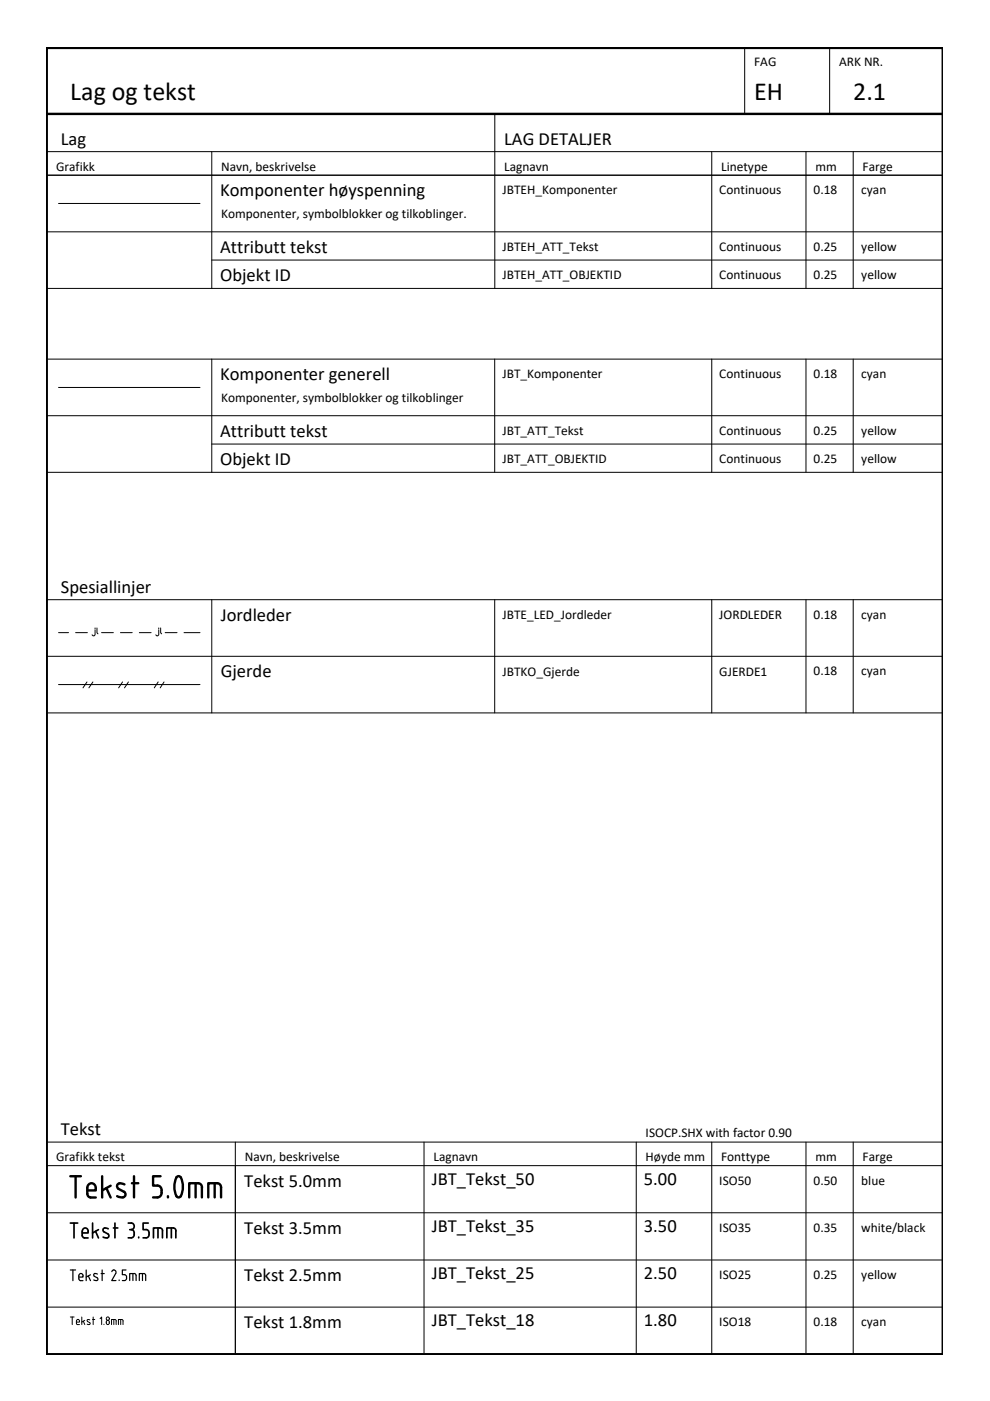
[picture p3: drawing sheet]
<svg xmlns="http://www.w3.org/2000/svg" width="210mm" height="297mm" viewBox="0 0 210 297" stroke-linecap="round" stroke-linejoin="round" font-family="sans-serif">
<!-- layer: RAMME SYMBOLER -->
<g fill="none" stroke="#000" stroke-width=".21">
<path d="M157.9 10.2v14M175.9 10.2v14M9.9 32.2h190M9.9 37.1h190M44.9 32.2v29M104.9 24.2v37M150.9 32.2v29M170.9 32.2v29M180.9 32.2v29M9.9 49.1h190M44.9 55.1h155M9.9 76.1h190"/>
<path d="M9.9 61.2h190M44.9 76.1v24M104.9 76.1v24M150.9 76.1v24M170.9 76.1v24M180.9 76.1v24M9.9 88.1h190M44.9 94.1h155M9.9 100.1h190M9.9 139.1h190M9.9 127.1h190M44.9 127.1v24.1"/>
<path d="M104.9 127.1v24.1M150.9 127.1v24.1M170.9 127.1v24.1M180.9 127.1v24.1M9.9 151.2h190M9.9 247.1h190M9.9 242.1h190M9.9 257.1h190M49.9 242.1v45M89.9 242.1v45M134.9 242.1v45M150.9 242.1v45"/>
<path d="M170.9 242.1v45M180.9 242.1v45M9.9 267.1h190M9.9 277.1h190"/>
</g>
<!-- layer: JBT_Tekst_25 -->
<g fill="none" stroke="#000" stroke-width=".25">
<path d="M14.9 269.3h1.1M15.5 269.3v2.2M16.7 270.8h.9a.48 .48 0 0 0-.3-.8 .48 .48 0 0 0-.6 .5v.6M16.7 271.1l.4 .4M17 271.5h.6M18.3 269.3v2.2M18.7 270.5l.5 1M19.2 270.3l-.9 .5M20.7 270.1l-.6-.1-.2 .2 .1 .4 .7 .5v.3h-.8M21.4 270h.7M21.7 269.3v2.2M24.1 269.3l.3 .1 .2 .5-.9 1.6h.9"/>
<path d="M24.2 269.2l-.5 .4M25.3 271.4v.1M26.7 269.3h-.8v1h.5a.66 .66 0 0 1 .4 .6 .66 .66 0 0 1-.4 .6h-.5M27.5 271.5v-1.5l1.2 .1 .2 .3v1.1M28.2 270v1.5M29.5 271.5v-1.5l1.2 .1 .2 .3v1.1M30.2 270v1.5"/>
</g>
<!-- layer: JBT_Tekst_18 -->
<g fill="none" stroke="#000" stroke-width=".21">
<path d="M14.9 279.2h.8M15.3 279.2v1.6M17.3 279.2v1.6M18 280l-.7 .3M19 279.9l-.3-.1-.2 .1 .1 .3 .5 .3-.1 .3-.5-.1M19.6 279.8h.5M19.8 279.2v1.6M21.2 279.6l.4-.4v1.6M22.7 280a.39 .39 0 0 1 .5 .4 .39 .39 0 0 1-.6 .3zM24.1 279.8v1M24.3 279.8h-.6v1M24.4 279.8l.2 .3v.7"/>
<path d="M25.6 279.8v1M16.2 280.3h.7v-.2a.33 .33 0 0 0-.2-.3 .33 .33 0 0 0-.3 0l-.2 .3 .1 .7h.6M17.7 280.1l.3 .7M22 280.8h.1M26.1 280.1v.7M26.1 280.1l-.1-.3h-.9v1"/>
<circle cx="22.8" cy="279.6" r=".35"/>
</g>
<!-- layer: JBT_Tekst_50 -->
<g fill="none" stroke="#000" stroke-width=".51">
<path d="M14.9 249.4h2.3M16 249.4v4.5M18.5 252.4h1.8a1.01 1.01 0 0 0-.3-1.2 1.01 1.01 0 0 0-1.2 0l-.3 .7v1.2M18.5 253.1a.71 .71 0 0 0 .7 .8h1.1M21.7 249.4v4.5M22.5 251.9l1 2M23.5 251.4l-1.8 1M25.1 252l1.2 .7a.73 .73 0 0 1 .1 1 .73 .73 0 0 1-1 .1l-.6-.2M26.4 251.1l-.5-.2a.67 .67 0 0 0-.9 .2 .67 .67 0 0 0 .1 .9M28 250.9h1.3M28.4 249.4v4.5M32.5 253.9h.9"/>
<path d="M33.4 251.4a.96 .96 0 0 1 .9 1M34 249.4h-1.5v2h.9M34.3 252.4v.5M34.3 252.9a.96 .96 0 0 1-.9 1M35.6 253.6v.3M37.5 249.5l.5-.1a3.2 3.2 0 0 1 .7 3.1 1.4 1.4 0 0 1-.7 1.3h-.3a3.9 3.9 0 0 1-.3-4.2zM41.5 250.9v3M42.8 251.8v2.1M42.8 251.7a.84 .84 0 0 0-.8-.8h-1.9v3M45.5 250.9v3M46.9 251.8v2.1M46.9 251.7a.84 .84 0 0 0-.8-.8h-1.9v3"/>
</g>
<!-- layer: JBT_Tekst_35 -->
<g fill="none" stroke="#000" stroke-width=".36">
<path d="M14.9 259.3h1.6M15.7 259.3v3.2M19.6 259.3v3.2M24.4 259.3v3.1M27.2 259.3h.6a.73 .73 0 0 1 .6 .9 .73 .73 0 0 1-.9 .5M31.4 259.3h-1.1v1.4h.7M17.4 261.9l.1 .3 .4 .2M17.9 262.5h.8M18.7 261.1v.3h-1.3M18.7 261.1a.63 .63 0 0 0-.6-.7 .63 .63 0 0 0-.7 .7v.8M20.3 261.1l.6 1.4M20.9 260.7l-1.3 .7"/>
<path d="M21.9 262.3l.8 .2M22 261.2l1 .5v.6l-.3 .1M22.9 260.5l-.2-.1a.5 .5 0 0 0-.7 0 .5 .5 0 0 0 0 .8M24.1 260.4h.9M27.8 260.7a.67 .67 0 0 1 .7 .7M28.5 261.4a.81 .81 0 0 1-.7 1h-.6M29.4 262.3v.1M30.3 262.4h.7M31 260.7a.67 .67 0 0 1 .6 .7M31.6 261.4a.81 .81 0 0 1-.6 1M33.5 260.4v2M33.9 260.4h-1.4v2"/>
<path d="M33.9 260.3a.58 .58 0 0 1 .6 .7l-.1 1.4M36.3 260.4v2M37.3 261v1.4M37.3 261a.58 .58 0 0 0-.6-.6h-1.3v2"/>
</g>
<!-- layer: RAMME -->
<path d="M9.9 10.2h190v276.9h-190zM9.9 24.2h190" fill="none" stroke="#000" stroke-width=".51"/>
<!-- layer: JBT_Komponenter -->
<path d="M12.4 82.1h30" fill="none" stroke="#000" stroke-width=".21"/>
<!-- layer: JBTEH_Komponenter -->
<path d="M12.4 43.1h30" fill="none" stroke="#000" stroke-width=".21"/>
<!-- layer: JBTE_LED_Jordleder -->
<g fill="none" stroke="#000" stroke-width=".21">
<path d="M12.4 134.1h2.1M16 134.1h2.5M20.2 133.6v1l-.3 .2-.4-.2M20.2 133.1v.3M20.6 133.1v1.1l.2 .2M21.5 134.1h2.5M25.5 134.1h2.5M29.5 134.1h2.5M33.7 133.6v1l-.2 .2-.5-.2M33.7 133.1v.3M34.1 133.1v1.1l.2 .2M35 134.1h2.5"/>
<path d="M39 134.1h3.4"/>
</g>
<!-- layer: JBTKO_Gjerde -->
<path d="M12.4 145.1h30M18.4 144.6l-.8 1.2M19.7 144.6l-.9 1.2M26 144.6l-.8 1.2M27.2 144.6l-.8 1.2M33.5 144.6l-.8 1.2M34.8 144.6l-.8 1.2" fill="none" stroke="#000" stroke-width=".21"/>
<g font-size="5.5">
<text x="14.9" y="21.1">Lag og tekst</text>
<text x="159.9" y="21.1">EH</text>
<text x="180.9" y="21.1">2.1</text>
</g>
<g font-size="3.9">
<text x="12.9" y="30.6">Lag</text>
<text x="106.9" y="30.6">LAG DETALJER</text>
<text x="46.7" y="41.7">Komponenter høyspenning</text>
<text x="46.7" y="53.7">Attributt tekst</text>
<text x="46.7" y="59.6">Objekt ID</text>
<text x="46.7" y="80.6">Komponenter generell</text>
<text x="46.7" y="92.6">Attributt tekst</text>
<text x="46.7" y="98.6">Objekt ID</text>
<text x="12.9" y="125.6">Spesiallinjer</text>
<text x="46.8" y="131.6">Jordleder</text>
<text x="46.8" y="143.6">Gjerde</text>
<text x="12.9" y="240.6">Tekst</text>
<text x="51.8" y="251.6">Tekst 5.0mm</text>
<text x="91.6" y="251.2">JBT_Tekst_50</text>
<text x="136.5" y="251.2">5.00</text>
<text x="51.8" y="261.6">Tekst 3.5mm</text>
<text x="91.6" y="261.2">JBT_Tekst_35</text>
<text x="136.5" y="261.2">3.50</text>
<text x="51.8" y="271.6">Tekst 2.5mm</text>
<text x="91.6" y="271.2">JBT_Tekst_25</text>
<text x="136.5" y="271.2">2.50</text>
<text x="51.8" y="281.6">Tekst 1.8mm</text>
<text x="91.6" y="281.2">JBT_Tekst_18</text>
<text x="136.5" y="281.2">1.80</text>
</g>
<g font-size="2.8">
<text x="159.9" y="13.9">FAG</text>
<text x="177.9" y="13.9">ARK NR.</text>
<text x="11.9" y="36.2">Grafikk</text>
<text x="46.9" y="36.2">Navn, beskrivelse</text>
<text x="106.6" y="41.2">JBTEH_Komponenter</text>
<text x="106.9" y="36.2">Lagnavn</text>
<text x="152.5" y="41.2">Continuous</text>
<text x="152.9" y="36.2">Linetype</text>
<text x="172.5" y="41.2">0.18</text>
<text x="172.9" y="36.2">mm</text>
<text x="182.6" y="41.2">cyan</text>
<text x="182.9" y="36.2">Farge</text>
<text x="46.9" y="46.1">Komponenter, symbolblokker og tilkoblinger.</text>
<text x="106.6" y="53.2">JBTEH_ATT_Tekst</text>
<text x="152.5" y="53.2">Continuous</text>
<text x="172.5" y="53.2">0.25</text>
<text x="182.6" y="53.2">yellow</text>
<text x="106.6" y="59.2">JBTEH_ATT_OBJEKTID</text>
<text x="152.5" y="59.2">Continuous</text>
<text x="172.5" y="59.2">0.25</text>
<text x="182.6" y="59.2">yellow</text>
<text x="106.6" y="80.2">JBT_Komponenter</text>
<text x="152.5" y="80.2">Continuous</text>
<text x="172.5" y="80.2">0.18</text>
<text x="182.6" y="80.2">cyan</text>
<text x="46.9" y="85.2">Komponenter, symbolblokker og tilkoblinger</text>
<text x="106.6" y="92.2">JBT_ATT_Tekst</text>
<text x="152.5" y="92.2">Continuous</text>
<text x="172.5" y="92.2">0.25</text>
<text x="182.6" y="92.2">yellow</text>
<text x="106.6" y="98.2">JBT_ATT_OBJEKTID</text>
<text x="152.5" y="98.2">Continuous</text>
<text x="172.5" y="98.2">0.25</text>
<text x="182.6" y="98.2">yellow</text>
<text x="106.6" y="131.2">JBTE_LED_Jordleder</text>
<text x="152.5" y="131.2">JORDLEDER</text>
<text x="172.5" y="131.2">0.18</text>
<text x="182.6" y="131.2">cyan</text>
<text x="106.6" y="143.2">JBTKO_Gjerde</text>
<text x="152.5" y="143.2">GJERDE1</text>
<text x="172.5" y="143.2">0.18</text>
<text x="182.6" y="143.2">cyan</text>
<text x="136.9" y="241.1">ISOCP.SHX with factor 0.90</text>
<text x="11.9" y="246.1">Grafikk tekst</text>
<text x="51.9" y="246.1">Navn, beskrivelse</text>
<text x="91.9" y="246.1">Lagnavn</text>
<text x="136.9" y="246.1">Høyde mm</text>
<text x="152.5" y="251.2">ISO50</text>
<text x="152.9" y="246.1">Fonttype</text>
<text x="172.5" y="251.2">0.50</text>
<text x="172.9" y="246.1">mm</text>
<text x="182.6" y="251.2">blue</text>
<text x="182.9" y="246.1">Farge</text>
<text x="152.5" y="261.2">ISO35</text>
<text x="172.5" y="261.2">0.35</text>
<text x="182.6" y="261.2">white/black</text>
<text x="152.5" y="271.2">ISO25</text>
<text x="172.5" y="271.2">0.25</text>
<text x="182.6" y="271.2">yellow</text>
<text x="152.5" y="281.2">ISO18</text>
<text x="172.5" y="281.2">0.18</text>
<text x="182.6" y="281.2">cyan</text>
</g>
</svg>
